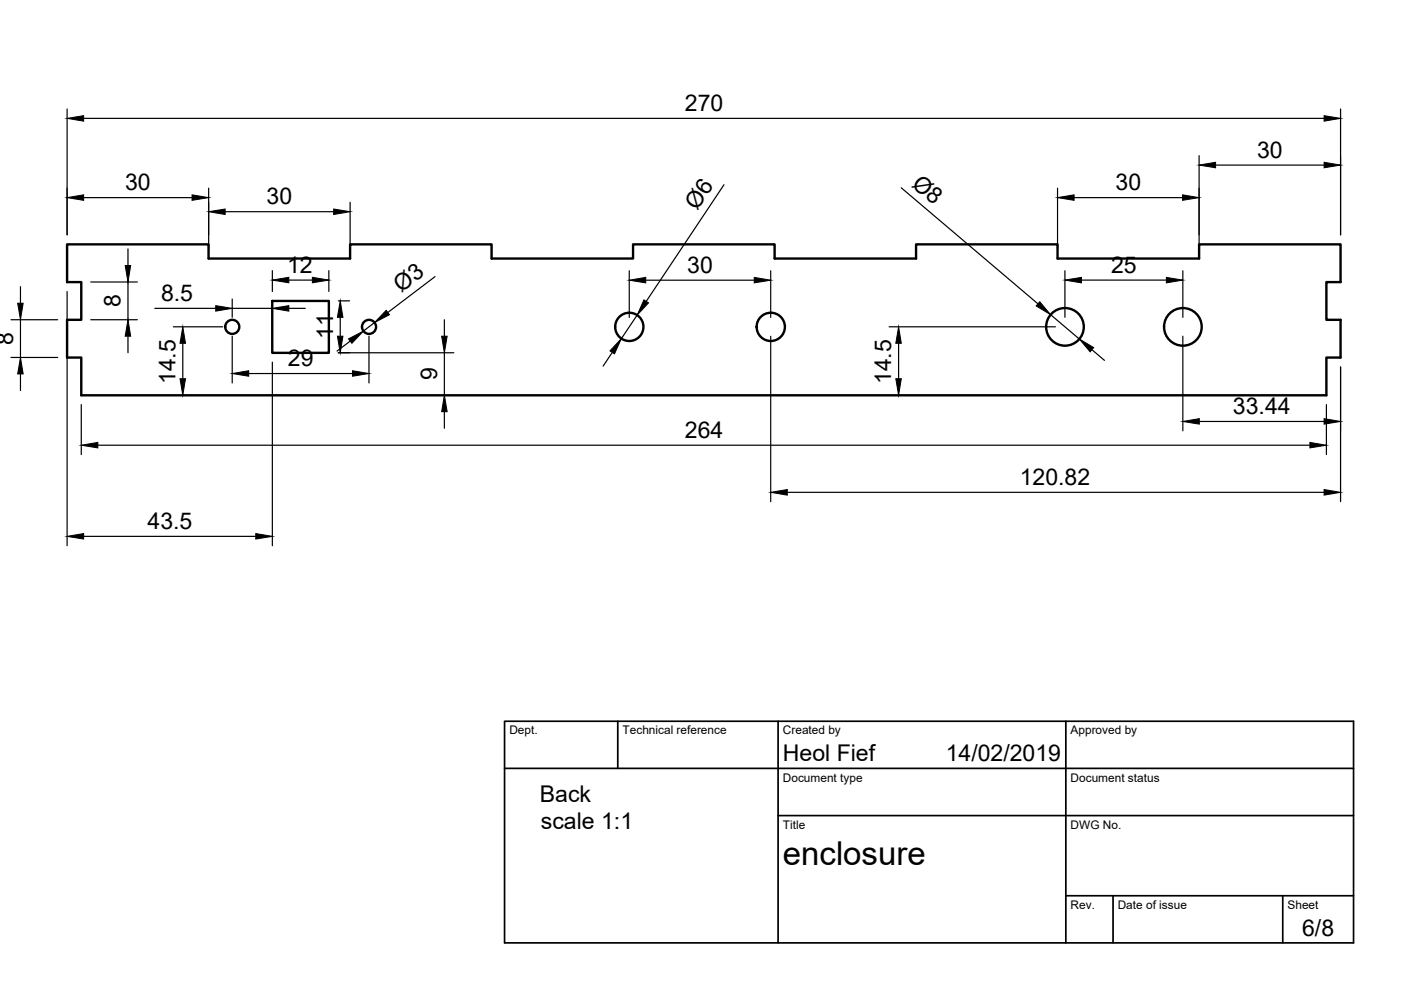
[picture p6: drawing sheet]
<svg xmlns="http://www.w3.org/2000/svg" width="297mm" height="210mm" viewBox="0 0 297 210" stroke-linecap="round" stroke-linejoin="round" font-family="sans-serif">
<!-- layer: Visible -->
<g fill="none" stroke="#000" stroke-width=".51">
<path d="M14.2 51.8h30v3h30v-3h30v3h30v-3h30v3h30v-3h30v3h30v-3h30v8h-3v8h3v8h-3v8h-264v-8h-3v-8h3v-8h-3zM57.7 63.8h12v11h-12z"/>
<circle cx="49.2" cy="69.3" r="1.49"/>
<circle cx="78.2" cy="69.3" r="1.49"/>
<circle cx="133.4" cy="69.3" r="3"/>
<circle cx="163.4" cy="69.3" r="3"/>
<circle cx="225.8" cy="69.3" r="4"/>
<circle cx="250.8" cy="69.3" r="4"/>
</g>
<!-- layer: TitleBlock -->
<path d="M107 152.9h180v47h-180zM131 152.9v10M165 152.9v47M226 152.9v47M107 162.9h180M165 172.9h122M226 189.9h61M236 189.9v10M272 189.9v10" fill="none" stroke="#000" stroke-width=".36"/>
<!-- layer: Dimensions -->
<g fill="none" stroke="#000" stroke-width=".25">
<path d="M14.2 23.1v26.7M17.7 25.1h263M44.2 39.9v12.9M153.5 39.2l-16.5 24.7M191.1 39.8l29 24.6M224.2 39.9v12.9M254.2 33v19.8M257.7 35h23M284.2 23.1v26.7M17.7 41.9h23M19.2 59.8h9.9M27.1 52.8v3.5"/>
<path d="M27.1 59.8v8M47.7 44.9h23M57.7 57.4v4.4M61.2 59.4h5M69.7 57.4v4.4M74.2 42.9v9.9M92.2 58.6l-10 7.7M133.4 57.4v9.9M136.9 59.4h23M163.4 57.4v9.9M225.8 57.4v9.9M227.7 41.9h23"/>
<path d="M229.3 59.4h18M250.8 57.4v9.9M2.3 75.8h9.9M2.3 67.8h9.9M4.3 60.8v3.5M4.3 67.8v8M4.3 79.3v3.5M14.2 61.8v53.9M19.2 67.8h9.9M27.1 71.3v3.5M32.8 65.4h12.9M36.7 69.3h10.5"/>
<path d="M38.8 72.8v7.5M49.2 63.4v3.9M49.2 71.3v9.9M49.2 65.4h8.5M52.7 79.2h22M57.7 76.8v38.9M61.2 65.4h3.5M71.7 63.8h2.4M71.7 74.8h24.5M72.1 67.3v4M74.3 72.3l-2.8 2.1M78.2 71.3v9.9"/>
<path d="M79.4 68.4l-2.4 1.8M94.2 67.8v3.5M94.2 74.8v9M129.8 74.7l-1.9 2.9M135.1 66.8l-3.4 5M163.4 71.3v35.1M188.5 69.3h35.3M190.5 72.8v7.5M222.7 66.7l6.1 5.2M231.5 74.1l2.7 2.3M250.8 71.3v20M284.2 77.8v28.6"/>
<path d="M17.2 85.8v10.6M20.7 94.4h257M40.6 83.8h.1M94.2 87.3v3.5M254.3 89.4h26.4M281.2 85.8v10.6M17.7 113.7h36.5M166.9 104.4h113.8"/>
</g>
<g fill="#000" stroke="#000" stroke-width=".21">
<path d="M14.2 25.1l3.5-.6v1.2zM254.2 35l3.5-.6v1.2zM280.7 24.5l3.5 .6-3.5 .6zM280.7 34.4l3.5 .6-3.5 .6zM14.2 41.9l3.5-.6v1.2zM26.5 56.3h1.2l-.6 3.5zM40.7 41.3l3.5 .6-3.5 .6zM44.2 44.9l3.5-.6v1.2zM57.7 59.4l3.5-.6v1.2zM66.2 58.8l3.5 .6-3.5 .6zM70.7 44.3l3.5 .6-3.5 .6zM133.4 59.4l3.5-.6v1.2z"/>
<path d="M159.9 58.8l3.5 .6-3.5 .6zM224.2 41.9l3.5-.6v1.2zM225.8 59.4l3.5-.6v1.2zM247.3 58.8l3.5 .6-3.5 .6zM250.7 41.3l3.5 .6-3.5 .6zM4.3 75.8l.6 3.5h-1.2zM3.7 64.3h1.2l-.6 3.5zM27.1 67.8l.6 3.5h-1.2zM38.8 69.3l.5 3.5h-1.1zM45.7 64.8l3.5 .6-3.5 .6zM49.2 79.2l3.5-.6v1.2zM57.7 65.4l3.5-.6v1.2z"/>
<path d="M72.1 63.8l.6 3.5h-1.2zM71.5 71.3h1.2l-.6 3.5zM73.9 71.9l3.1-1.7-2.4 2.6zM74.7 78.6l3.5 .6-3.5 .6zM81.9 65.8l.7 .9-3.2 1.7zM93.6 71.3h1.2l-.6 3.5zM131.7 71.8l-1.4 3.2-1-.6zM136.5 63.6l1 .6-2.4 2.6zM190.5 69.3l.6 3.5h-1.2zM220.5 64l2.2 2.7-3-1.8zM228.8 71.9l3.1 1.8-.8 .9zM17.2 94.4l3.5-.6v1.2z"/>
<path d="M38.2 80.3h1.1l-.5 3.5zM94.2 83.8l.6 3.5h-1.2zM189.9 80.3h1.2l-.6 3.5zM250.8 89.4l3.5-.6v1.1zM277.7 93.8l3.5 .6-3.5 .6zM280.7 88.8l3.5 .6-3.5 .5zM14.2 113.7l3.5-.6v1.2zM54.2 113.1l3.5 .6-3.5 .6zM163.4 104.4l3.5-.6v1.2zM280.7 103.8l3.5 .6-3.5 .6z"/>
</g>
<text font-size="7" x="166" y="183.4">enclosure</text>
<g font-size="4.9">
<text x="145.2" y="23.6">270</text>
<text x="266.5" y="33.4">30</text>
<text x="26.5" y="40.3">30</text>
<text x="193.1" y="39.4" transform="rotate(40 193.1 39.4)">Ø8</text>
<text x="236.5" y="40.3">30</text>
<text x="56.5" y="43.3">30</text>
<text x="147.8" y="44.8" transform="rotate(-56 147.8 44.8)">Ø6</text>
<text x="60.9" y="57.9">12</text>
<text x="145.7" y="57.8">30</text>
<text x="235.6" y="57.8">25</text>
<text x="25.6" y="65.1" transform="rotate(-90 25.6 65.1)">8</text>
<text x="34.1" y="63.8">8.5</text>
<text x="85" y="62.1" transform="rotate(-37 85 62.1)">Ø3</text>
<text x="70.6" y="71.8" transform="rotate(-90 70.6 71.8)">11</text>
<text x="2.8" y="73.1" transform="rotate(-90 2.8 73.1)">8</text>
<text x="61" y="77.6">29</text>
<text x="37.2" y="81.5" transform="rotate(-90 37.2 81.5)">14.5</text>
<text x="92.7" y="80.6" transform="rotate(-90 92.7 80.6)">9</text>
<text x="189" y="81.5" transform="rotate(-90 189 81.5)">14.5</text>
<text x="261.4" y="87.8">33.44</text>
<text x="145.2" y="92.8">264</text>
<text x="216.2" y="102.8">120.82</text>
<text x="31.3" y="112.2">43.5</text>
<text x="166" y="161.4">Heol Fief</text>
<text x="200.5" y="161.4">14/02/2019</text>
<text x="114.5" y="170">Back</text>
<text x="114.7" y="175.9">scale 1:1</text>
<text x="276.1" y="198.6">6/8</text>
</g>
<g font-size="2.5">
<text x="108" y="155.7">Dept.</text>
<text x="132" y="155.7">Technical reference</text>
<text x="166" y="155.7">Created by</text>
<text x="227" y="155.7">Approved by</text>
<text x="166" y="165.7">Document type</text>
<text x="227" y="165.7">Document status</text>
<text x="166" y="175.7">Title</text>
<text x="227" y="175.7">DWG No.</text>
<text x="227" y="192.7">Rev.</text>
<text x="237" y="192.7">Date of issue</text>
<text x="273" y="192.7">Sheet</text>
</g>
</svg>
